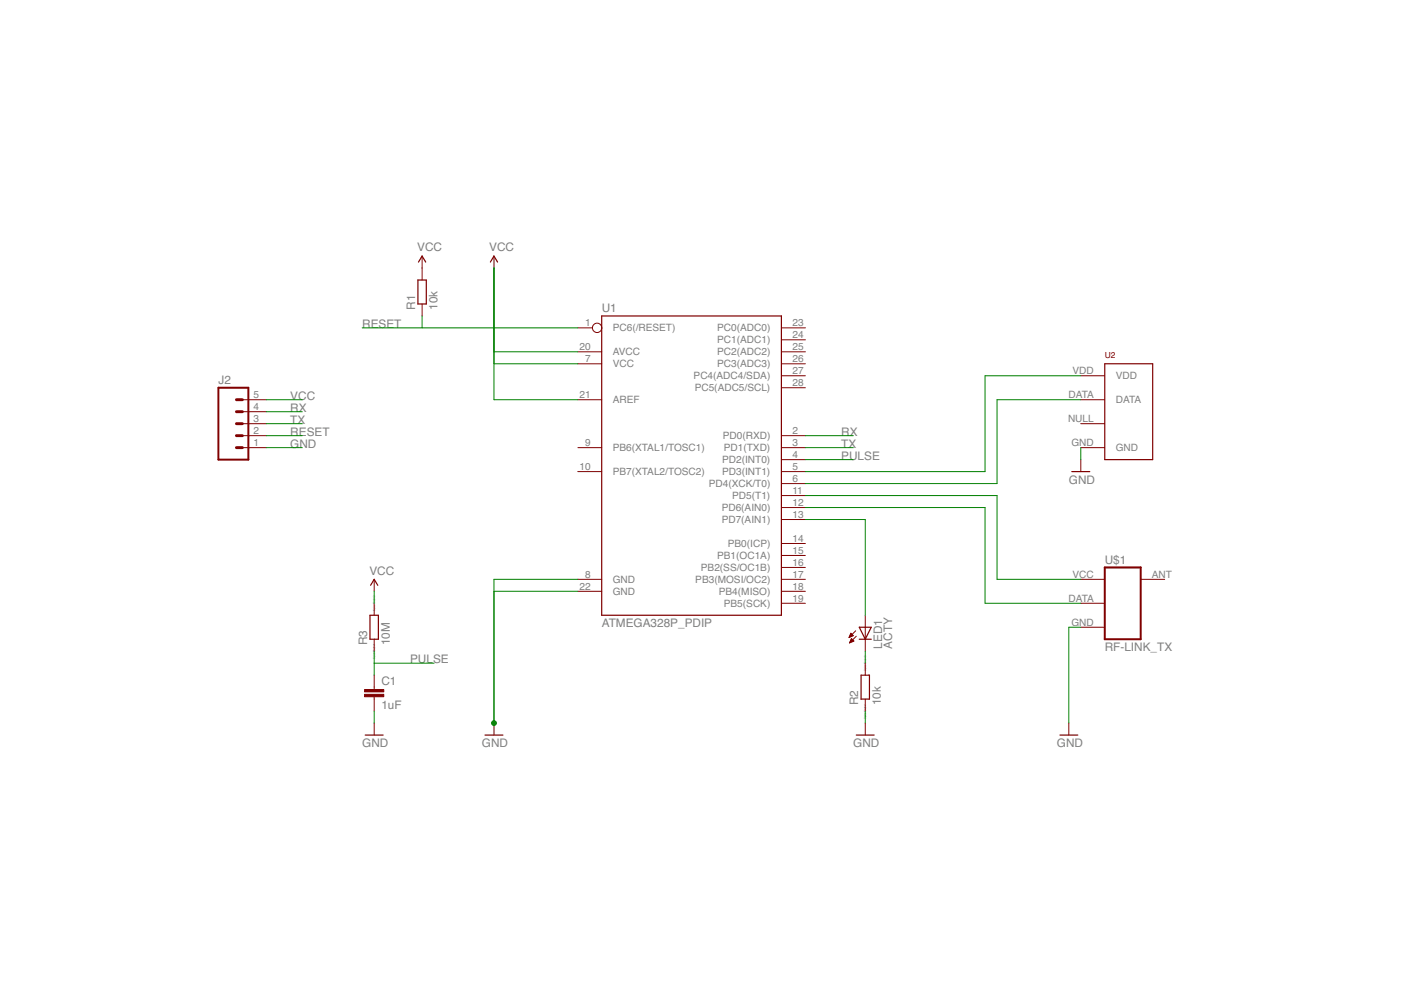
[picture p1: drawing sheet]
<svg xmlns="http://www.w3.org/2000/svg" width="297mm" height="210mm" viewBox="0 0 297 210" stroke-linecap="round" stroke-linejoin="round" font-family="sans-serif">
<g fill="none" stroke="#800000" stroke-width=".25">
<path d="M88.6 59.4h1.8v5.1h-1.8zM88.7 55.6l.8-1.3 .8 1.3M104 55.6l.7-1.3 .8 1.3M127.6 67h38.1v63.5h-38.1zM234.2 77.1h10.2v20.4h-10.2zM227.2 100h3.9M78.4 130.5h1.8v5h-1.8zM78.6 124.1l.7-1.3 .8 1.3M182.2 133h2.5l-1.2 2.5zM182.2 135.5h2.5M77.4 155.9h3.8M102.8 155.9h3.8"/>
<path d="M181.5 155.9h3.9M182.6 143.2h1.7v5h-1.7zM224.7 155.9h3.8"/>
</g>
<g fill="none" stroke="#800000" stroke-width=".21">
<path d="M89.5 54.3v5.1M104.7 54.3v2.5M89.5 64.5v2.5M122.5 77.1h5.1M122.5 74.6h5.1M122.5 69.5h3.1M165.7 77.1h5.1M165.7 74.6h5.1M165.7 79.7h5.1M165.7 72.1h5.1M165.7 69.5h5.1M229.2 79.7h5"/>
<path d="M51.4 94.9h5.1M51.4 84.8h5.1M51.4 92.4h5.1M51.4 89.8h5.1M51.4 87.3h5.1M122.5 100h5.1M122.5 94.9h5.1M122.5 84.8h5.1M165.7 100h5.1M165.7 94.9h5.1M165.7 97.5h5.1M165.7 92.4h5.1"/>
<path d="M165.7 82.2h5.1M229.2 94.9h5M229.2 84.8h5M229.2 89.8h5M229.2 97.5v2.5M165.7 117.8h5.1M165.7 115.2h5.1M165.7 110.2h5.1M165.7 107.6h5.1M165.7 105.1h5.1M165.7 102.5h5.1M79.3 122.8v2.6"/>
<path d="M79.3 127.9v2.6M79.3 135.5v2.6M122.5 122.8h5.1M122.5 125.4h5.1M165.7 127.9h5.1M165.7 122.8h5.1M165.7 125.4h5.1M165.7 120.3h5.1M180 135.1h.2M180.1 135h.4M180.1 134.9h.6M180.1 136.3h.1"/>
<path d="M180.2 134.7h.7M180.2 136.2h.2M180.3 134.6h.4M180.3 136.1h.4M180.3 135.9h.7M180.3 134.5h.3M180.4 134.4h.1M180.4 135.8h.5M180.4 134.3l.5 .5-.9 .3zM180.4 135.7h.4M180.5 135.6h.2M180.5 135.4h.1"/>
<path d="M180.5 135.4l-.4 .9M180.5 135.4l.5 .5-.9 .4M181.4 133.8l-1.4 1.3M181.5 134.9l-1.4 1.4M183.5 130.5v7.6M229.2 127.9h5M229.2 122.8h5M229.2 133h5M241.9 122.8h5M79.3 143.2v3M79.3 147.7v3.1M79.3 153.3v2.6"/>
<path d="M104.7 153.3v2.6M183.5 140.6v2.6M183.5 148.2v2.6M183.5 153.3v2.6M226.6 153.3v2.6"/>
<circle cx="126.6" cy="69.5" r=".99"/>
</g>
<path d="M46.3 82.2h6.4v15.3h-6.4zM234.2 120.3h7.7v15.2h-7.7z" fill="none" stroke="#800000" stroke-width=".42"/>
<path d="M50.1 89.8h1.3M50.1 92.4h1.3M50.1 94.9h1.3M50.1 84.8h1.3M50.1 87.3h1.3" fill="none" stroke="#800000" stroke-width=".61"/>
<g fill="#800000" stroke="#800000" stroke-width=".21">
<path d="M77.3 146.2h4.1v.5h-4.1z"/>
<path d="M77.3 147.2h4.1v.5h-4.1z"/>
</g>
<g fill="none" stroke="#008000" stroke-width=".21">
<path d="M104.7 56.8v28h17.8M76.8 69.5h45.7M89.5 67v2.5M104.7 74.6h17.8M104.7 77.1h17.8M229.2 79.7h-20.3v20.3h-38.1M56.5 84.8h7.6M56.5 94.9h7.6M56.5 87.3h7.6M56.5 92.4h7.6M56.5 89.8h7.6M170.8 94.9h10.1"/>
<path d="M170.8 92.4h10.1M170.8 97.5h10.1M229.2 84.8h-17.8v17.7h-40.6M229.2 94.9v2.6M170.8 105.1h40.6v17.7h17.8M170.8 110.2h12.7v20.3M170.8 107.6h38.1v20.3h20.3M79.3 125.4v2.5M79.3 138.1v5.1M104.7 125.4h17.8M122.5 122.8h-17.8v30.5M183.5 138.1v2.5"/>
<path d="M229.2 133h-2.6v20.3M79.3 150.8v2.5M79.3 140.6h12.7M183.5 150.8v2.5"/>
</g>
<circle cx="104.7" cy="153.3" r=".51" fill="#008000" stroke="#008000" stroke-width=".21"/>
<g font-size="2.5" fill="#808080">
<text x="88.5" y="53.3">VCC</text>
<text x="103.7" y="53.3">VCC</text>
<text x="88" y="65.7" transform="rotate(-90 88 65.7)">R1</text>
<text x="92.8" y="65.7" transform="rotate(-90 92.8 65.7)">10k</text>
<text x="76.8" y="69.5">RESET</text>
<text x="127.6" y="66.2">U1</text>
<text x="46.3" y="81.5">J2</text>
<text x="61.6" y="84.8">VCC</text>
<text x="61.6" y="87.3">RX</text>
<text x="61.6" y="89.8">TX</text>
<text x="61.6" y="94.9">GND</text>
<text x="61.6" y="92.4">RESET</text>
<text x="178.4" y="92.4">RX</text>
<text x="178.4" y="94.9">TX</text>
<text x="178.4" y="97.5">PULSE</text>
<text x="226.6" y="102.5">GND</text>
<text x="234.2" y="119.5">U$1</text>
<text x="78.3" y="121.8">VCC</text>
<text x="77.8" y="136.8" transform="rotate(-90 77.8 136.8)">R3</text>
<text x="82.6" y="136.8" transform="rotate(-90 82.6 136.8)">10M</text>
<text x="127.6" y="133">ATMEGA328P_PDIP</text>
<text x="187" y="137.6" transform="rotate(-90 187 137.6)">LED1</text>
<text x="189.2" y="137.6" transform="rotate(-90 189.2 137.6)">ACTY</text>
<text x="86.9" y="140.6">PULSE</text>
<text x="234.2" y="138.1">RF-LINK_TX</text>
<text x="80.9" y="145.3">C1</text>
<text x="182" y="149.5" transform="rotate(-90 182 149.5)">R2</text>
<text x="186.8" y="149.5" transform="rotate(-90 186.8 149.5)">10k</text>
<text x="80.9" y="150.4">1uF</text>
<text x="76.8" y="158.4">GND</text>
<text x="102.2" y="158.4">GND</text>
<text x="180.9" y="158.4">GND</text>
<text x="224.1" y="158.4">GND</text>
</g>
<g font-size="2.1" fill="#808080">
<text x="124.1" y="69.2">1</text>
<text x="129.9" y="70.3">PC6(/RESET)</text>
<text x="152.1" y="70.3">PC0(ADC0)</text>
<text x="168" y="71.7">24</text>
<text x="168" y="69.2">23</text>
<text x="122.9" y="74.2">20</text>
<text x="124.1" y="76.8">7</text>
<text x="129.9" y="77.9">VCC</text>
<text x="129.9" y="75.4">AVCC</text>
<text x="152.1" y="77.9">PC3(ADC3)</text>
<text x="152.1" y="75.4">PC2(ADC2)</text>
<text x="152.1" y="72.8">PC1(ADC1)</text>
<text x="168" y="76.8">26</text>
<text x="168" y="74.2">25</text>
<text x="147.1" y="80.4">PC4(ADC4/SDA)</text>
<text x="147.3" y="83">PC5(ADC5/SCL)</text>
<text x="168" y="81.9">28</text>
<text x="168" y="79.3">27</text>
<text x="227.4" y="79.3">VDD</text>
<text x="236.6" y="80.4">VDD</text>
<text x="53.7" y="89.5">3</text>
<text x="53.7" y="86.9">4</text>
<text x="53.7" y="84.4">5</text>
<text x="122.9" y="84.4">21</text>
<text x="129.9" y="85.5">AREF</text>
<text x="226.4" y="89.5">NULL</text>
<text x="226.5" y="84.4">DATA</text>
<text x="236.6" y="85.5">DATA</text>
<text x="53.7" y="94.6">1</text>
<text x="53.7" y="92">2</text>
<text x="124.1" y="94.6">9</text>
<text x="129.9" y="95.7">PB6(XTAL1/TOSC1)</text>
<text x="153.2" y="93.1">PD0(RXD)</text>
<text x="153.5" y="95.7">PD1(TXD)</text>
<text x="168" y="94.6">3</text>
<text x="168" y="92">2</text>
<text x="227.2" y="94.6">GND</text>
<text x="236.6" y="95.7">GND</text>
<text x="122.9" y="99.6">10</text>
<text x="129.9" y="100.8">PB7(XTAL2/TOSC2)</text>
<text x="153.1" y="100.8">PD3(INT1)</text>
<text x="153.1" y="98.2">PD2(INT0)</text>
<text x="168" y="99.6">5</text>
<text x="168" y="97.1">4</text>
<text x="150.3" y="103.3">PD4(XCK/T0)</text>
<text x="155.3" y="105.8">PD5(T1)</text>
<text x="168" y="107.3">12</text>
<text x="168" y="104.7">11</text>
<text x="168" y="102.2">6</text>
<text x="153" y="110.9">PD7(AIN1)</text>
<text x="153" y="108.4">PD6(AIN0)</text>
<text x="168" y="109.8">13</text>
<text x="152.1" y="118.5">PB1(OC1A)</text>
<text x="154.3" y="116">PB0(ICP)</text>
<text x="168" y="119.9">16</text>
<text x="168" y="117.4">15</text>
<text x="168" y="114.9">14</text>
<text x="122.9" y="125">22</text>
<text x="124.1" y="122.5">8</text>
<text x="129.9" y="123.6">GND</text>
<text x="147.4" y="123.6">PB3(MOSI/OC2)</text>
<text x="148.6" y="121.1">PB2(SS/OC1B)</text>
<text x="168" y="125">18</text>
<text x="168" y="122.5">17</text>
<text x="227.4" y="122.5">VCC</text>
<text x="244.2" y="122.5">ANT</text>
<text x="129.9" y="126.1">GND</text>
<text x="152.4" y="126.1">PB4(MISO)</text>
<text x="153.5" y="128.7">PB5(SCK)</text>
<text x="168" y="127.6">19</text>
<text x="226.5" y="127.6">DATA</text>
<text x="227.2" y="132.6">GND</text>
</g>
<text font-size="1.8" fill="#800000" x="234.2" y="75.9">U2</text>
<g font-size=".6" fill="#808080">
<text x="79.5" y="129.6" transform="rotate(-90 79.5 129.6)">SpiceOrder 2</text>
<text x="79.5" y="139.7" transform="rotate(-90 79.5 139.7)">SpiceOrder 1</text>
<text x="183.6" y="142.3" transform="rotate(-90 183.6 142.3)">SpiceOrder 2</text>
<text x="183.6" y="152.4" transform="rotate(-90 183.6 152.4)">SpiceOrder 1</text>
</g>
</svg>
